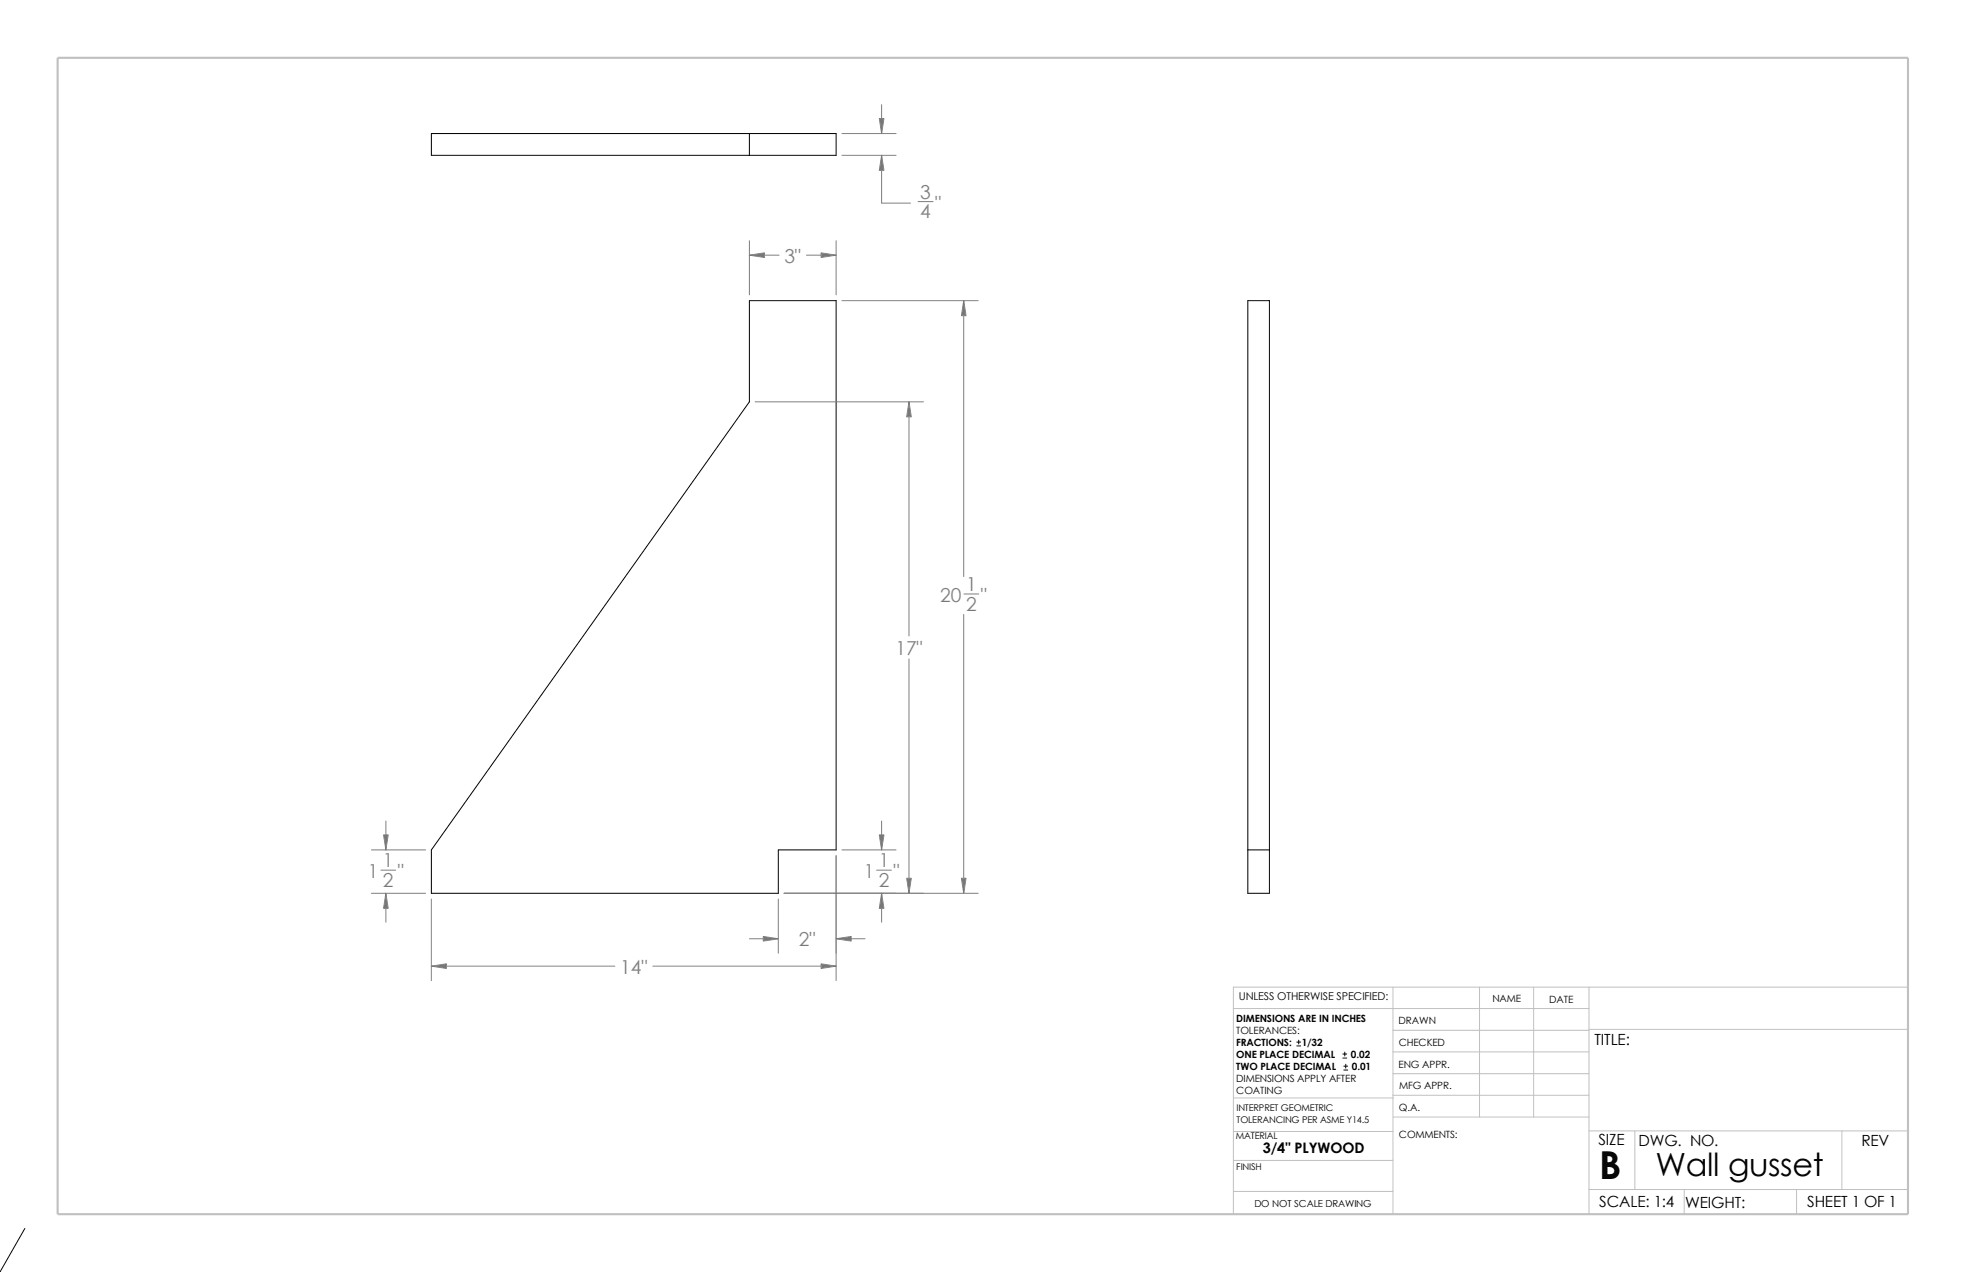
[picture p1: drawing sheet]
<svg xmlns="http://www.w3.org/2000/svg" width="432mm" height="279mm" viewBox="0 0 432 279" stroke-linecap="round" stroke-linejoin="round" font-family="sans-serif">
<g fill="none" stroke="#c0c0c0" stroke-width=".22">
<path d="M305.9 216.8v49.9M325 216.8v28.6M336.8 216.8v28.6M349 216.8v49.9M419.1 216.8h-148.2v49.9M270.9 221.5h78.1M305.9 226.3h43.1M305.9 231.1h43.1M305.9 235.8h43.1M349 226.1h70.1M270.9 248.5h35.1M270.9 241.2h35.1"/>
<path d="M270.9 254.9h35M305.9 240.6h43.1M306 245.4h43M349 248.4h70.1M359.1 248.4v12.9M404.5 248.4v12.9M270.9 261.7h35M349 261.3h70.1M369.9 261.3v5.4M394.6 261.3v5.4"/>
</g>
<path d="M12.7 12.7h406.4v254h-406.4z" fill="none" stroke="#c0c0c0" stroke-width=".47"/>
<g fill="none" stroke="#000" stroke-width=".22">
<path d="M94.7 29.3h88.9v4.8h-88.9zM164.6 29.3v4.8M164.6 66h19v120.7h-12.7v9.5h-76.2v-9.5l69.9-98.4zM274.1 66h4.7v130.2h-4.7zM274.1 186.7h4.7M284.8 229.7h.9M284.8 228.9h.9M285.2 228.5v.8M294.9 232.4h.9M294.9 231.5h.9M295.1 235h.9M295.1 234.2h.9"/>
<path d="M295.4 231.1v.8M295.6 233.8v.8M5.5 269.8l-5.6 9.5"/>
</g>
<g fill="none" stroke="#808080" stroke-width=".22">
<path d="M184.9 34.1h11.9M184.9 29.3h11.9M193.6 34.1v10.5h6.4M193.6 23v6.3M164.6 56h6.5M164.6 52.9v11.9M177.1 56h6.5M183.6 52.9v11.9M201.6 44.3h3.3M184.9 66h29.9M211.7 66v60.7M165.9 88.3h36.9"/>
<path d="M199.6 88.3v51.4M211.7 135v61.2M211.7 130.5h3.3M199.6 144.7v51.5M81.6 196.2h11.9M81.6 186.7h11.9M83.7 191.1h3.2M84.8 180.3v6.4M84.8 196.2v6.4M94.7 197.5v17.9M170.9 197.5v11.9M172.2 196.2h42.6"/>
<path d="M183.6 188v27.4M184.9 186.7h11.9M192.5 191.1h3.3M193.6 180.3v6.4M193.6 196.2v6.4M94.7 212.2h40.3M143.4 212.2h40.2M164.6 206.2h6.3M183.6 206.2h6.4"/>
</g>
<g fill="#808080" stroke="#808080" stroke-width=".22">
<path d="M193.6 34.1l.5 3.3h-1z"/>
<path d="M193.1 26h1l-.5 3.3z"/>
<path d="M84.8 196.2l.5 3.3h-1.1z"/>
<path d="M84.2 183.4h1.1l-.5 3.3z"/>
<path d="M164.6 56l3.3-.5v1.1z"/>
<path d="M180.3 55.5l3.3 .5-3.3 .6z"/>
<path d="M180.3 211.7l3.3 .5-3.3 .5z"/>
<path d="M94.7 212.2l3.3-.5v1z"/>
<path d="M211.2 192.9h1l-.5 3.3z"/>
<path d="M211.7 66l.5 3.3h-1z"/>
<path d="M193.6 196.2l.5 3.3h-1z"/>
<path d="M193.1 183.4h1l-.5 3.3z"/>
<path d="M167.6 205.7l3.3 .5-3.3 .5z"/>
<path d="M183.6 206.2l3.3-.5v1z"/>
<path d="M199.6 88.3l.6 3.3h-1.1z"/>
<path d="M199.1 192.9h1.1l-.6 3.3z"/>
</g>
<text font-size="8.5" x="351.2" y="259">B</text>
<text font-size="7" x="363.6" y="258.2">Wall gusset</text>
<g font-size="4.2" fill="#808080">
<text x="202.1" y="43.7">3</text>
<text x="202.1" y="47.9">4</text>
<text x="205.4" y="46.1">&quot;</text>
<text x="172.3" y="57.7">3&quot;</text>
<text x="212.2" y="129.9">1</text>
<text x="206.5" y="132.2">20</text>
<text x="212.2" y="134.1">2</text>
<text x="215.4" y="132.2">&quot;</text>
<text x="196.7" y="143.9">17&quot;</text>
<text x="84.1" y="190.5">1</text>
<text x="193" y="190.5">1</text>
<text x="80.8" y="192.9">1</text>
<text x="84.1" y="194.7">2</text>
<text x="87.4" y="192.9">&quot;</text>
<text x="189.7" y="192.9">1</text>
<text x="193" y="194.7">2</text>
<text x="196.3" y="192.9">&quot;</text>
<text x="175.5" y="207.9">2&quot;</text>
<text x="136.2" y="213.9">14&quot;</text>
</g>
<g font-size="3.4">
<text x="350.2" y="229.5">TITLE:</text>
<text x="351.1" y="251.6">SIZE</text>
<text x="359.9" y="251.6">DWG. NO.</text>
<text x="408.9" y="251.7">REV</text>
<text x="351.2" y="265.2">SCALE: 1:4</text>
<text x="370.1" y="265.3">WEIGHT:</text>
<text x="396.9" y="265.2">SHEET 1 OF 1</text>
</g>
<text font-size="3.2" x="277.4" y="253.3">3/4&quot; PLYWOOD</text>
<text font-size="2.4" x="272.1" y="219.7">UNLESS OTHERWISE SPECIFIED:</text>
<g font-size="2.2">
<text x="327.8" y="220.2">NAME</text>
<text x="340.3" y="220.2">DATE</text>
<text x="271.5" y="227.2">TOLERANCES:</text>
<text x="271.5" y="224.5">DIMENSIONS ARE IN INCHES</text>
<text x="307.2" y="225">DRAWN</text>
<text x="271.5" y="232.4">ONE PLACE DECIMAL</text>
<text x="271.5" y="229.7">FRACTIONS:</text>
<text x="285.9" y="229.7">1/32</text>
<text x="296.7" y="232.4">0.02</text>
<text x="307.2" y="229.8">CHECKED</text>
<text x="271.5" y="235.1">TWO PLACE DECIMAL</text>
<text x="271.5" y="237.7">DIMENSIONS APPLY AFTER</text>
<text x="296.9" y="235.1">0.01</text>
<text x="307.2" y="234.5">ENG APPR.</text>
<text x="307.3" y="239.2">MFG APPR.</text>
<text x="271.5" y="240.4">COATING</text>
<text x="307.3" y="244">Q.A.</text>
<text x="307.3" y="250.1">COMMENTS:</text>
</g>
<text font-size="2.1" x="275.5" y="265.1">DO NOT SCALE DRAWING</text>
<g font-size="2">
<text x="271.6" y="244.1">INTERPRET GEOMETRIC</text>
<text x="271.4" y="250.1">MATERIAL</text>
<text x="271.6" y="246.6">TOLERANCING PER ASME Y14.5</text>
<text x="271.5" y="257">FINISH</text>
</g>
</svg>
